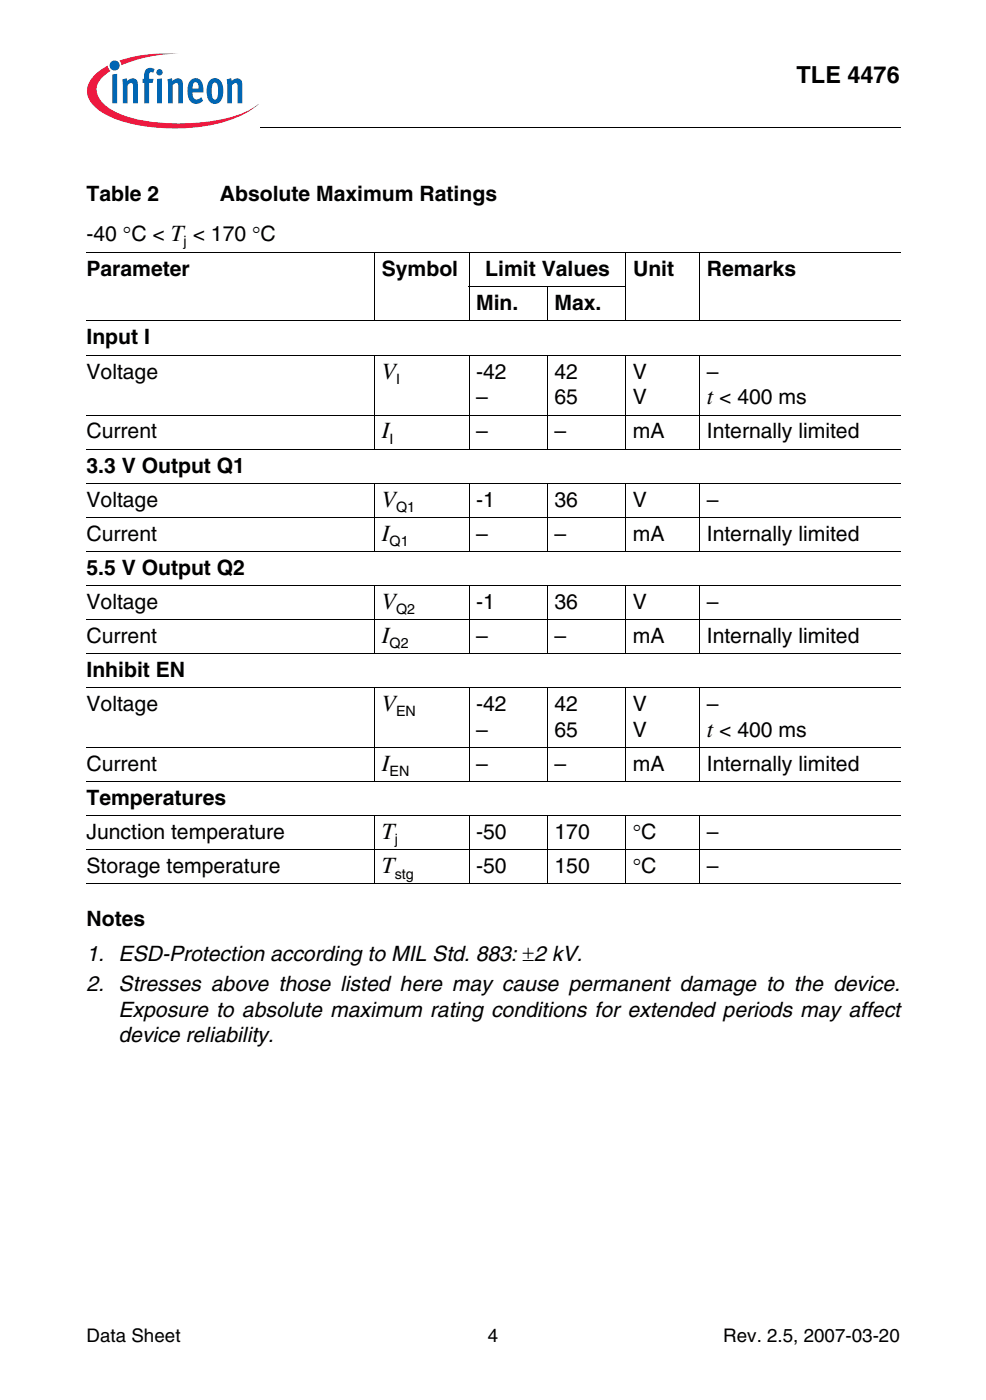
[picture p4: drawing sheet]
<svg xmlns="http://www.w3.org/2000/svg" width="207mm" height="294mm" viewBox="0 0 207 294" stroke-linecap="round" stroke-linejoin="round" font-family="sans-serif">
<circle cx="24.1" cy="13.8" r="1.06" fill="#0166b3"/>
<g fill="#ed1a40">
<path d="M25.1 12.7l.7-.2a31.7 31.7 0 0 1 11.7-1.2 31 31 0 0 0-11.4 2.2l-.6 .2z"/>
<path d="M19.7 16a10.9 10.9 0 0 1 2.9-2.2l.2 .6 .4 .5a4.8 4.8 0 0 0-2.9 4.1 6.1 6.1 0 0 0 3.7 4.4 31.1 31.1 0 0 0 15.1 2.5 30.9 30.9 0 0 0 13.6-3l1.6-1.1a19.2 19.2 0 0 1-10.1 4.5 41 41 0 0 1-19.9-1.3 9.9 9.9 0 0 1-5.6-4.2 4.2 4.2 0 0 1 1-4.8z"/>
</g>
<g fill="#0166b3">
<path d="M23.6 15.7l1-.2v6.2h-1z"/>
<path d="M25.7 16.7l.9-.3 .1 .6a1.19 1.19 0 0 1 1.4-.5 1.19 1.19 0 0 1 .8 1.3v3.9h-.9l-.1-4a.4 .4 0 0 0-.6-.2l-.5 .4v3.8h-1z"/>
<path d="M30.8 14.5l.7-.2 .8 .1 .2 .1-.3 .8-.2-.1a.46 .46 0 0 0-.6 .2l-.1 1.2h.9l-.1 .8h-.8v4.3h-1v-4.3h-.3v-.8h.3v-.7a1.72 1.72 0 0 1 .5-1.4z"/>
<path d="M35.2 16.7l.9-.3 .1 .6a1.19 1.19 0 0 1 1.4-.5 1.19 1.19 0 0 1 .8 1.3v3.9h-1v-4a.4 .4 0 0 0-.6-.2l-.5 .4v3.8h-1z"/>
<path d="M47.6 16.7l.9-.3 .2 .6a1.19 1.19 0 0 1 1.4-.5 1.19 1.19 0 0 1 .8 1.3v3.9h-1l-.1-4a.4 .4 0 0 0-.6-.2l-.5 .4v3.8h-1z"/>
<path d="M32.8 15.2a.7 .7 0 0 1 1.4 0 .7 .7 0 0 1-1.4 0zM33 16.6l1-.1v5.2h-1z"/>
<path d="M40.1 16.8a1.55 1.55 0 0 1 1.7-.2 1.55 1.55 0 0 1 .8 1.5l.1 1.3h-2.3a1.06 1.06 0 0 0 .3 1.1 1.06 1.06 0 0 0 1.1 .3l.5-.4 .4 .7a1.83 1.83 0 0 1-2.2 .6 1.83 1.83 0 0 1-1.1-1.9v-1.6l.3-.8zM40.7 17.5l-.3 1.1h1.3v-.7a.56 .56 0 0 0-.4-.6 .56 .56 0 0 0-.6 .2z"/>
<path d="M44.2 16.7a1.68 1.68 0 0 1 1.8 0 1.68 1.68 0 0 1 .8 1.6l.1 1.4a1.9 1.9 0 0 1-2.3 2.1 2.85 2.85 0 0 1-1.2-3.2 2.71 2.71 0 0 1 .8-1.9zM44.8 17.5a4.2 4.2 0 0 0 0 3.3l.4 .1a1.49 1.49 0 0 0 .6-1.8v-.4a1.15 1.15 0 0 0-.7-1.4z"/>
</g>
<path d="M18.2 28.8h45.9v4.8h-45.9z" fill="#fff"/>
<path d="M54.7 26.6l.1 .2z" fill="#000"/>
<g fill="none" stroke="#000" stroke-width=".21">
<path d="M54.8 26.7h134.4M18.2 53.1h171.1M78.7 53.1v14.4M98.5 53.1v14.4M131.5 53.1v14.4M147 53.1v14.4M18.2 67.5h171.1M18.2 74.6h171.1M78.7 74.5v20M98.5 60.3h33M98.5 74.5v20M115 60.2v7.3"/>
<path d="M115 74.5v20M131.5 74.5v20M147 74.5v20M18.2 87.2h171.1M18.2 94.4h171.1M18.2 101.6h171.1M18.2 108.7h171.1M18.2 115.9h171.1M78.7 101.5v14.4M98.5 101.5v14.4M115 101.5v14.4M131.5 101.5v14.4"/>
<path d="M147 101.5v14.4M18.2 123h171.1M18.2 130.2h171.1M18.2 137.3h171.1M78.7 122.9v14.5M98.5 122.9v14.5M115 122.9v14.5M131.5 122.9v14.5M147 122.9v14.5M18.2 144.5h171.1M18.2 157.1h171.1M78.7 144.4v19.9"/>
<path d="M98.5 144.4v19.9M115 144.4v19.9M131.5 144.4v19.9M147 144.4v19.9M18.2 164.3h171.1M18.2 171.4h171.1M18.2 178.6h171.1M78.7 171.4v14.4M98.5 171.4v14.4M115 171.4v14.4M131.5 171.4v14.4M147 171.4v14.4"/>
<path d="M18.2 185.8h171.1"/>
</g>
<g font-size="4.9">
<text x="167.3" y="17.4">TLE 4476</text>
<text x="80.2" y="79.6">V</text>
<text x="148.4" y="85">t &lt; 400 ms</text>
<text x="80.2" y="92.1">I</text>
<text x="80.2" y="106.5">V</text>
<text x="80.2" y="113.6">I</text>
<text x="80.2" y="128">V</text>
<text x="80.2" y="135.1">I</text>
<text x="80.2" y="149.4">V</text>
<text x="148.4" y="154.9">t &lt; 400 ms</text>
<text x="80.2" y="162">I</text>
<text x="80.2" y="176.4">T</text>
<text x="80.2" y="183.5">T</text>
</g>
<g font-size="4.4">
<text x="18.2" y="42.3">Table 2</text>
<text x="46.2" y="42.3">Absolute Maximum Ratings</text>
<text x="18.2" y="50.7">-40 °C &lt; T &lt; 170 °C</text>
<text x="18.2" y="58.1">Parameter</text>
<text x="80.2" y="58.1">Symbol</text>
<text x="101.9" y="58.1">Limit Values</text>
<text x="133" y="58.1">Unit</text>
<text x="148.5" y="58.1">Remarks</text>
<text x="100" y="65.2">Min.</text>
<text x="116.5" y="65.2">Max.</text>
<text x="18.2" y="72.4">Input I</text>
<text x="18.2" y="79.6">Voltage</text>
<text x="100" y="79.6">-42</text>
<text x="116.5" y="79.6">42</text>
<text x="132.9" y="79.6">V</text>
<text x="148.4" y="79.6">–</text>
<text x="100" y="85">–</text>
<text x="116.5" y="85">65</text>
<text x="132.9" y="85">V</text>
<text x="18.2" y="92.1">Current</text>
<text x="100" y="92.1">–</text>
<text x="116.5" y="92.1">–</text>
<text x="132.9" y="92.1">mA</text>
<text x="148.4" y="92.1">Internally limited</text>
<text x="18.2" y="99.3">3.3 V Output Q1</text>
<text x="18.2" y="106.5">Voltage</text>
<text x="100" y="106.5">-1</text>
<text x="116.5" y="106.5">36</text>
<text x="132.9" y="106.5">V</text>
<text x="148.4" y="106.5">–</text>
<text x="18.2" y="113.6">Current</text>
<text x="100" y="113.6">–</text>
<text x="116.5" y="113.6">–</text>
<text x="132.9" y="113.6">mA</text>
<text x="148.4" y="113.6">Internally limited</text>
<text x="18.2" y="120.8">5.5 V Output Q2</text>
<text x="18.2" y="128">Voltage</text>
<text x="100" y="128">-1</text>
<text x="116.5" y="128">36</text>
<text x="132.9" y="128">V</text>
<text x="148.4" y="128">–</text>
<text x="18.2" y="135.1">Current</text>
<text x="100" y="135.1">–</text>
<text x="116.5" y="135.1">–</text>
<text x="132.9" y="135.1">mA</text>
<text x="148.4" y="135.1">Internally limited</text>
<text x="18.2" y="142.3">Inhibit EN</text>
<text x="18.2" y="149.4">Voltage</text>
<text x="100" y="149.4">-42</text>
<text x="116.5" y="149.4">42</text>
<text x="132.9" y="149.4">V</text>
<text x="148.4" y="149.4">–</text>
<text x="100" y="154.9">–</text>
<text x="116.5" y="154.9">65</text>
<text x="132.9" y="154.9">V</text>
<text x="18.2" y="162">Current</text>
<text x="100" y="162">–</text>
<text x="116.5" y="162">–</text>
<text x="132.9" y="162">mA</text>
<text x="148.4" y="162">Internally limited</text>
<text x="18.2" y="169.2">Temperatures</text>
<text x="18.2" y="176.4">Junction temperature</text>
<text x="100" y="176.4">-50</text>
<text x="116.5" y="176.4">170</text>
<text x="132.9" y="176.4">°C</text>
<text x="148.4" y="176.4">–</text>
<text x="18.2" y="183.5">Storage temperature</text>
<text x="100" y="183.5">-50</text>
<text x="116.5" y="183.5">150</text>
<text x="132.9" y="183.5">°C</text>
<text x="148.4" y="183.5">–</text>
<text x="18.2" y="194.6">Notes</text>
<text x="18.2" y="202">1. ESD-Protection according to MIL Std. 883: ±2 kV.</text>
<text x="18.2" y="208.2">2. Stresses above those listed here may cause permanent damage to the device.</text>
<text x="24.9" y="213.6">Exposure to absolute maximum rating conditions for extended periods may affect</text>
<text x="24.9" y="219.1">device reliability.</text>
</g>
<g font-size="3.9">
<text x="18.2" y="282.1">Data Sheet</text>
<text x="102.5" y="282.1">4</text>
<text x="151.9" y="282.1">Rev. 2.5, 2007-03-20</text>
</g>
<g font-size="3">
<text x="38.6" y="51.8">j</text>
<text x="83.2" y="80.7">I</text>
<text x="81.8" y="93.3">I</text>
<text x="83.2" y="107.6">Q1</text>
<text x="81.8" y="114.8">Q1</text>
<text x="83.2" y="129.1">Q2</text>
<text x="81.8" y="136.2">Q2</text>
<text x="83.2" y="150.5">EN</text>
<text x="81.8" y="163.1">EN</text>
<text x="82.9" y="177.5">j</text>
<text x="82.9" y="184.6">stg</text>
</g>
</svg>
